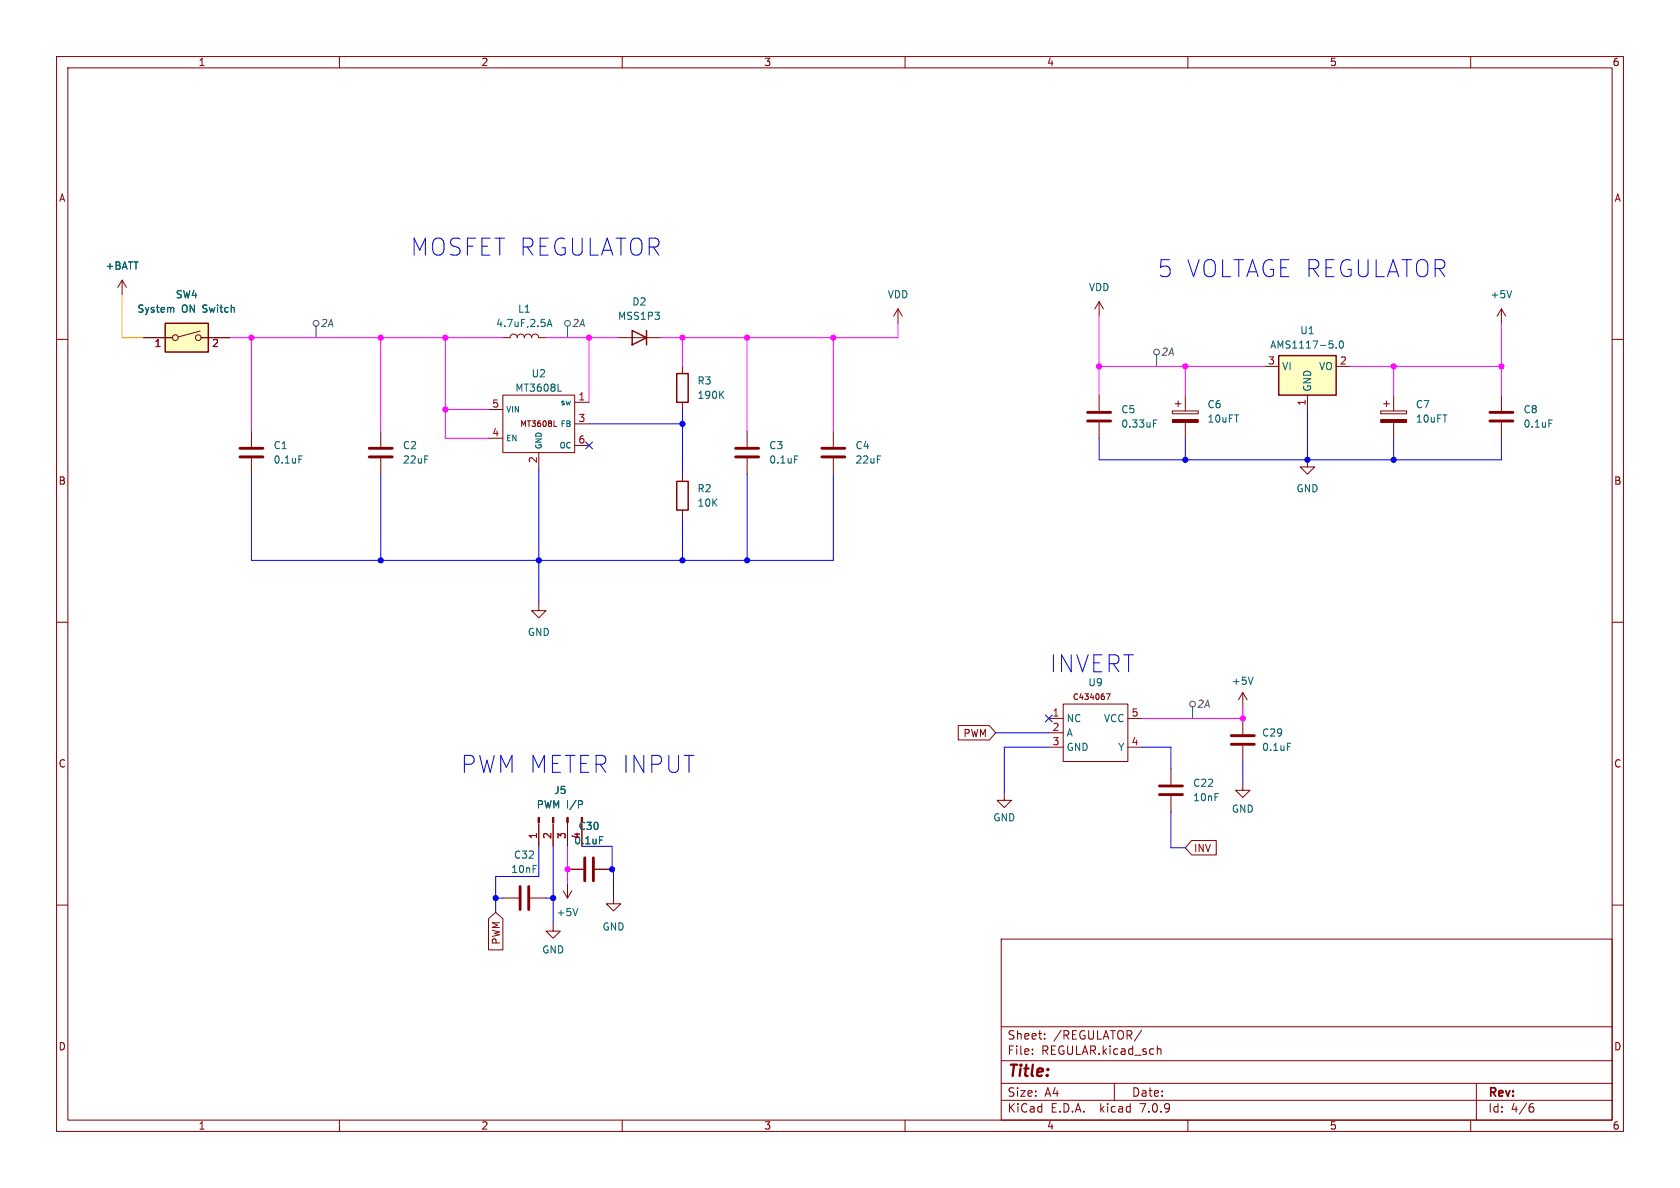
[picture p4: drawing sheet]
(kicad_sch (version 20230121) (generator eeschema)

 (paper "A4")

 (lib_symbols
  (symbol "C434067_1" (in_bom yes) (on_board yes)
   (property "Reference" "U" (at 0 0 0) (effects (font (size 1.27 1.27))))
   (property "Value" "" (at 0 0 0) (effects (font (size 1.27 1.27))))
   (property "Footprint" "" (at 0 0 0) (effects (font (size 1.27 1.27)) hide))
   (property "Datasheet" "" (at 0 0 0) (effects (font (size 1.27 1.27)) hide))
   (symbol "C434067_1_0_1"
    (rectangle (start -3.81 2.54) (end 7.62 -7.62) (stroke (width 0) (type default)) (fill (type none))))
   (symbol "C434067_1_1_1"
    (text "C434067" (at 1.27 3.81 0) (effects (font (size 1 1))))
    (pin input line (at -6.35 0 0) (length 2.54) (name "NC" (effects (font (size 1.27 1.27)))) (number "1" (effects (font (size 1.27 1.27)))))
    (pin input line (at -6.35 -2.54 0) (length 2.54) (name "A" (effects (font (size 1.27 1.27)))) (number "2" (effects (font (size 1.27 1.27)))))
    (pin input line (at -6.35 -5.08 0) (length 2.54) (name "GND" (effects (font (size 1.27 1.27)))) (number "3" (effects (font (size 1.27 1.27)))))
    (pin input line (at 10.16 -5.08 180) (length 2.54) (name "Y" (effects (font (size 1.27 1.27)))) (number "4" (effects (font (size 1.27 1.27)))))
    (pin input line (at 10.16 0 180) (length 2.54) (name "VCC" (effects (font (size 1.27 1.27)))) (number "5" (effects (font (size 1.27 1.27)))))))
  (symbol "Connector:Conn_01x04_Pin" (pin_names (offset 1.016) hide) (in_bom yes) (on_board yes)
   (property "Reference" "J" (at 0 5.08 0) (effects (font (size 1.27 1.27))))
   (property "Value" "Conn_01x04_Pin" (at 0 -7.62 0) (effects (font (size 1.27 1.27))))
   (property "Footprint" "" (at 0 0 0) (effects (font (size 1.27 1.27)) hide))
   (property "Datasheet" "~" (at 0 0 0) (effects (font (size 1.27 1.27)) hide))
   (property "ki_locked" "" (at 0 0 0) (effects (font (size 1.27 1.27))))
   (symbol "Conn_01x04_Pin_1_1"
    (polyline (pts (xy 1.27 -5.08) (xy 0.8636 -5.08)) (stroke (width 0.1524) (type default)) (fill (type none)))
    (polyline (pts (xy 1.27 -2.54) (xy 0.8636 -2.54)) (stroke (width 0.1524) (type default)) (fill (type none)))
    (polyline (pts (xy 1.27 0) (xy 0.8636 0)) (stroke (width 0.1524) (type default)) (fill (type none)))
    (polyline (pts (xy 1.27 2.54) (xy 0.8636 2.54)) (stroke (width 0.1524) (type default)) (fill (type none)))
    (rectangle (start 0.8636 -4.953) (end 0 -5.207) (stroke (width 0.1524) (type default)) (fill (type outline)))
    (rectangle (start 0.8636 -2.413) (end 0 -2.667) (stroke (width 0.1524) (type default)) (fill (type outline)))
    (rectangle (start 0.8636 0.127) (end 0 -0.127) (stroke (width 0.1524) (type default)) (fill (type outline)))
    (rectangle (start 0.8636 2.667) (end 0 2.413) (stroke (width 0.1524) (type default)) (fill (type outline)))
    (pin passive line (at 5.08 2.54 180) (length 3.81) (name "Pin_1" (effects (font (size 1.27 1.27)))) (number "1" (effects (font (size 1.27 1.27)))))
    (pin passive line (at 5.08 0 180) (length 3.81) (name "Pin_2" (effects (font (size 1.27 1.27)))) (number "2" (effects (font (size 1.27 1.27)))))
    (pin passive line (at 5.08 -2.54 180) (length 3.81) (name "Pin_3" (effects (font (size 1.27 1.27)))) (number "3" (effects (font (size 1.27 1.27)))))
    (pin passive line (at 5.08 -5.08 180) (length 3.81) (name "Pin_4" (effects (font (size 1.27 1.27)))) (number "4" (effects (font (size 1.27 1.27)))))))
  (symbol "Device:C" (pin_numbers hide) (pin_names (offset 0.254)) (in_bom yes) (on_board yes)
   (property "Reference" "C" (at 0.635 2.54 0) (effects (font (size 1.27 1.27)) (justify left)))
   (property "Value" "C" (at 0.635 -2.54 0) (effects (font (size 1.27 1.27)) (justify left)))
   (property "Footprint" "" (at 0.9652 -3.81 0) (effects (font (size 1.27 1.27)) hide))
   (property "Datasheet" "~" (at 0 0 0) (effects (font (size 1.27 1.27)) hide))
   (symbol "C_0_1"
    (polyline (pts (xy -2.032 -0.762) (xy 2.032 -0.762)) (stroke (width 0.508) (type default)) (fill (type none)))
    (polyline (pts (xy -2.032 0.762) (xy 2.032 0.762)) (stroke (width 0.508) (type default)) (fill (type none))))
   (symbol "C_1_1"
    (pin passive line (at 0 3.81 270) (length 2.794) (name "~" (effects (font (size 1.27 1.27)))) (number "1" (effects (font (size 1.27 1.27)))))
    (pin passive line (at 0 -3.81 90) (length 2.794) (name "~" (effects (font (size 1.27 1.27)))) (number "2" (effects (font (size 1.27 1.27)))))))
  (symbol "Device:C_Polarized" (pin_numbers hide) (pin_names (offset 0.254)) (in_bom yes) (on_board yes)
   (property "Reference" "C" (at 0.635 2.54 0) (effects (font (size 1.27 1.27)) (justify left)))
   (property "Value" "C_Polarized" (at 0.635 -2.54 0) (effects (font (size 1.27 1.27)) (justify left)))
   (property "Footprint" "" (at 0.9652 -3.81 0) (effects (font (size 1.27 1.27)) hide))
   (property "Datasheet" "~" (at 0 0 0) (effects (font (size 1.27 1.27)) hide))
   (symbol "C_Polarized_0_1"
    (rectangle (start -2.286 0.508) (end 2.286 1.016) (stroke (width 0) (type default)) (fill (type none)))
    (polyline (pts (xy -1.778 2.286) (xy -0.762 2.286)) (stroke (width 0) (type default)) (fill (type none)))
    (polyline (pts (xy -1.27 2.794) (xy -1.27 1.778)) (stroke (width 0) (type default)) (fill (type none)))
    (rectangle (start 2.286 -0.508) (end -2.286 -1.016) (stroke (width 0) (type default)) (fill (type outline))))
   (symbol "C_Polarized_1_1"
    (pin passive line (at 0 3.81 270) (length 2.794) (name "~" (effects (font (size 1.27 1.27)))) (number "1" (effects (font (size 1.27 1.27)))))
    (pin passive line (at 0 -3.81 90) (length 2.794) (name "~" (effects (font (size 1.27 1.27)))) (number "2" (effects (font (size 1.27 1.27)))))))
  (symbol "Device:D" (pin_numbers hide) (pin_names (offset 1.016) hide) (in_bom yes) (on_board yes)
   (property "Reference" "D" (at 0 2.54 0) (effects (font (size 1.27 1.27))))
   (property "Value" "D" (at 0 -2.54 0) (effects (font (size 1.27 1.27))))
   (property "Footprint" "" (at 0 0 0) (effects (font (size 1.27 1.27)) hide))
   (property "Datasheet" "~" (at 0 0 0) (effects (font (size 1.27 1.27)) hide))
   (property "Sim.Device" "D" (at 0 0 0) (effects (font (size 1.27 1.27)) hide))
   (property "Sim.Pins" "1=K 2=A" (at 0 0 0) (effects (font (size 1.27 1.27)) hide))
   (symbol "D_0_1"
    (polyline (pts (xy -1.27 1.27) (xy -1.27 -1.27)) (stroke (width 0.254) (type default)) (fill (type none)))
    (polyline (pts (xy 1.27 0) (xy -1.27 0)) (stroke (width 0) (type default)) (fill (type none)))
    (polyline (pts (xy 1.27 1.27) (xy 1.27 -1.27) (xy -1.27 0) (xy 1.27 1.27)) (stroke (width 0.254) (type default)) (fill (type none))))
   (symbol "D_1_1"
    (pin passive line (at -3.81 0 0) (length 2.54) (name "K" (effects (font (size 1.27 1.27)))) (number "1" (effects (font (size 1.27 1.27)))))
    (pin passive line (at 3.81 0 180) (length 2.54) (name "A" (effects (font (size 1.27 1.27)))) (number "2" (effects (font (size 1.27 1.27)))))))
  (symbol "Device:L" (pin_numbers hide) (pin_names (offset 1.016) hide) (in_bom yes) (on_board yes)
   (property "Reference" "L" (at -1.27 0 90) (effects (font (size 1.27 1.27))))
   (property "Value" "L" (at 1.905 0 90) (effects (font (size 1.27 1.27))))
   (property "Footprint" "" (at 0 0 0) (effects (font (size 1.27 1.27)) hide))
   (property "Datasheet" "~" (at 0 0 0) (effects (font (size 1.27 1.27)) hide))
   (symbol "L_0_1"
    (arc (start 0 -2.54) (mid 0.6323 -1.905) (end 0 -1.27) (stroke (width 0) (type default)) (fill (type none)))
    (arc (start 0 -1.27) (mid 0.6323 -0.635) (end 0 0) (stroke (width 0) (type default)) (fill (type none)))
    (arc (start 0 0) (mid 0.6323 0.635) (end 0 1.27) (stroke (width 0) (type default)) (fill (type none)))
    (arc (start 0 1.27) (mid 0.6323 1.905) (end 0 2.54) (stroke (width 0) (type default)) (fill (type none))))
   (symbol "L_1_1"
    (pin passive line (at 0 3.81 270) (length 1.27) (name "1" (effects (font (size 1.27 1.27)))) (number "1" (effects (font (size 1.27 1.27)))))
    (pin passive line (at 0 -3.81 90) (length 1.27) (name "2" (effects (font (size 1.27 1.27)))) (number "2" (effects (font (size 1.27 1.27)))))))
  (symbol "Device:R" (pin_numbers hide) (pin_names (offset 0)) (in_bom yes) (on_board yes)
   (property "Reference" "R" (at 2.032 0 90) (effects (font (size 1.27 1.27))))
   (property "Value" "R" (at 0 0 90) (effects (font (size 1.27 1.27))))
   (property "Footprint" "" (at -1.778 0 90) (effects (font (size 1.27 1.27)) hide))
   (property "Datasheet" "~" (at 0 0 0) (effects (font (size 1.27 1.27)) hide))
   (symbol "R_0_1"
    (rectangle (start -1.016 -2.54) (end 1.016 2.54) (stroke (width 0.254) (type default)) (fill (type none))))
   (symbol "R_1_1"
    (pin passive line (at 0 3.81 270) (length 1.27) (name "~" (effects (font (size 1.27 1.27)))) (number "1" (effects (font (size 1.27 1.27)))))
    (pin passive line (at 0 -3.81 90) (length 1.27) (name "~" (effects (font (size 1.27 1.27)))) (number "2" (effects (font (size 1.27 1.27)))))))
  (symbol "Jacob:MT3608L" (in_bom yes) (on_board yes)
   (property "Reference" "U" (at 0 6.35 0) (effects (font (size 1.27 1.27))))
   (property "Value" "" (at 0 0 0) (effects (font (size 1.27 1.27))))
   (property "Footprint" "" (at 0 0 0) (effects (font (size 1.27 1.27)) hide))
   (property "Datasheet" "" (at 0 0 0) (effects (font (size 1.27 1.27)) hide))
   (property "ki_locked" "" (at 0 0 0) (effects (font (size 1.27 1.27))))
   (symbol "MT3608L_1_1"
    (rectangle (start -6.35 5.08) (end 6.35 -5.08) (stroke (width 0) (type default)) (fill (type none)))
    (text "MT3608L" (at 0 0 0) (effects (font (size 1 1))))
    (pin input line (at 8.89 3.81 180) (length 2.54) (name "sw" (effects (font (size 1 1)))) (number "1" (effects (font (size 1.27 1.27)))))
    (pin bidirectional line (at 0 -7.62 90) (length 2.54) (name "GND" (effects (font (size 1 1)))) (number "2" (effects (font (size 1.27 1.27)))))
    (pin input line (at 8.89 0 180) (length 2.54) (name "FB" (effects (font (size 1 1)))) (number "3" (effects (font (size 1.27 1.27)))))
    (pin input line (at -8.89 -2.54 0) (length 2.54) (name "EN" (effects (font (size 1 1)))) (number "4" (effects (font (size 1.27 1.27)))))
    (pin input line (at -8.89 2.54 0) (length 2.54) (name "VIN" (effects (font (size 1 1)))) (number "5" (effects (font (size 1.27 1.27)))))
    (pin input line (at 8.89 -3.81 180) (length 2.54) (name "OC" (effects (font (size 1 1)))) (number "6" (effects (font (size 1.27 1.27)))))))
  (symbol "Regulator_Linear:LM1117DT-1.8" (in_bom yes) (on_board yes)
   (property "Reference" "U" (at -3.81 3.175 0) (effects (font (size 1.27 1.27))))
   (property "Value" "LM1117DT-1.8" (at 0 3.175 0) (effects (font (size 1.27 1.27)) (justify left)))
   (property "Footprint" "Package_TO_SOT_SMD:TO-252-3_TabPin2" (at 0 0 0) (effects (font (size 1.27 1.27)) hide))
   (property "Datasheet" "http://www.ti.com/lit/ds/symlink/lm1117.pdf" (at 0 0 0) (effects (font (size 1.27 1.27)) hide))
   (symbol "LM1117DT-1.8_0_1"
    (rectangle (start -5.08 -5.08) (end 5.08 1.905) (stroke (width 0.254) (type default)) (fill (type background))))
   (symbol "LM1117DT-1.8_1_1"
    (pin power_in line (at 0 -7.62 90) (length 2.54) (name "GND" (effects (font (size 1.27 1.27)))) (number "1" (effects (font (size 1.27 1.27)))))
    (pin power_out line (at 7.62 0 180) (length 2.54) (name "VO" (effects (font (size 1.27 1.27)))) (number "2" (effects (font (size 1.27 1.27)))))
    (pin power_in line (at -7.62 0 0) (length 2.54) (name "VI" (effects (font (size 1.27 1.27)))) (number "3" (effects (font (size 1.27 1.27)))))))
  (symbol "Switch:SW_DIP_x01" (pin_names (offset 0) hide) (in_bom yes) (on_board yes)
   (property "Reference" "SW" (at 0 3.81 0) (effects (font (size 1.27 1.27))))
   (property "Value" "SW_DIP_x01" (at 0 -3.81 0) (effects (font (size 1.27 1.27))))
   (property "Footprint" "" (at 0 0 0) (effects (font (size 1.27 1.27)) hide))
   (property "Datasheet" "~" (at 0 0 0) (effects (font (size 1.27 1.27)) hide))
   (symbol "SW_DIP_x01_0_0"
    (circle (center -2.032 0) (radius 0.508) (stroke (width 0) (type default)) (fill (type none)))
    (polyline (pts (xy -1.524 0.127) (xy 2.3622 1.1684)) (stroke (width 0) (type default)) (fill (type none)))
    (circle (center 2.032 0) (radius 0.508) (stroke (width 0) (type default)) (fill (type none))))
   (symbol "SW_DIP_x01_0_1"
    (rectangle (start -3.81 2.54) (end 3.81 -2.54) (stroke (width 0.254) (type default)) (fill (type background))))
   (symbol "SW_DIP_x01_1_1"
    (pin passive line (at -7.62 0 0) (length 5.08) (name "~" (effects (font (size 1.27 1.27)))) (number "1" (effects (font (size 1.27 1.27)))))
    (pin passive line (at 7.62 0 180) (length 5.08) (name "~" (effects (font (size 1.27 1.27)))) (number "2" (effects (font (size 1.27 1.27)))))))
  (symbol "power:+5V" (power) (pin_names (offset 0)) (in_bom yes) (on_board yes)
   (property "Reference" "#PWR" (at 0 -3.81 0) (effects (font (size 1.27 1.27)) hide))
   (property "Value" "+5V" (at 0 3.556 0) (effects (font (size 1.27 1.27))))
   (property "Footprint" "" (at 0 0 0) (effects (font (size 1.27 1.27)) hide))
   (property "Datasheet" "" (at 0 0 0) (effects (font (size 1.27 1.27)) hide))
   (symbol "+5V_0_1"
    (polyline (pts (xy -0.762 1.27) (xy 0 2.54)) (stroke (width 0) (type default)) (fill (type none)))
    (polyline (pts (xy 0 0) (xy 0 2.54)) (stroke (width 0) (type default)) (fill (type none)))
    (polyline (pts (xy 0 2.54) (xy 0.762 1.27)) (stroke (width 0) (type default)) (fill (type none))))
   (symbol "+5V_1_1"
    (pin power_in line (at 0 0 90) (length 0) hide (name "+5V" (effects (font (size 1.27 1.27)))) (number "1" (effects (font (size 1.27 1.27)))))))
  (symbol "power:+BATT" (power) (pin_names (offset 0)) (in_bom yes) (on_board yes)
   (property "Reference" "#PWR" (at 0 -3.81 0) (effects (font (size 1.27 1.27)) hide))
   (property "Value" "+BATT" (at 0 3.556 0) (effects (font (size 1.27 1.27))))
   (property "Footprint" "" (at 0 0 0) (effects (font (size 1.27 1.27)) hide))
   (property "Datasheet" "" (at 0 0 0) (effects (font (size 1.27 1.27)) hide))
   (symbol "+BATT_0_1"
    (polyline (pts (xy -0.762 1.27) (xy 0 2.54)) (stroke (width 0) (type default)) (fill (type none)))
    (polyline (pts (xy 0 0) (xy 0 2.54)) (stroke (width 0) (type default)) (fill (type none)))
    (polyline (pts (xy 0 2.54) (xy 0.762 1.27)) (stroke (width 0) (type default)) (fill (type none))))
   (symbol "+BATT_1_1"
    (pin power_in line (at 0 0 90) (length 0) hide (name "+BATT" (effects (font (size 1.27 1.27)))) (number "1" (effects (font (size 1.27 1.27)))))))
  (symbol "power:GND" (power) (pin_names (offset 0)) (in_bom yes) (on_board yes)
   (property "Reference" "#PWR" (at 0 -6.35 0) (effects (font (size 1.27 1.27)) hide))
   (property "Value" "GND" (at 0 -3.81 0) (effects (font (size 1.27 1.27))))
   (property "Footprint" "" (at 0 0 0) (effects (font (size 1.27 1.27)) hide))
   (property "Datasheet" "" (at 0 0 0) (effects (font (size 1.27 1.27)) hide))
   (symbol "GND_0_1"
    (polyline (pts (xy 0 0) (xy 0 -1.27) (xy 1.27 -1.27) (xy 0 -2.54) (xy -1.27 -1.27) (xy 0 -1.27)) (stroke (width 0) (type default)) (fill (type none))))
   (symbol "GND_1_1"
    (pin power_in line (at 0 0 270) (length 0) hide (name "GND" (effects (font (size 1.27 1.27)))) (number "1" (effects (font (size 1.27 1.27)))))))
  (symbol "power:VDD" (power) (pin_names (offset 0)) (in_bom yes) (on_board yes)
   (property "Reference" "#PWR" (at 0 -3.81 0) (effects (font (size 1.27 1.27)) hide))
   (property "Value" "VDD" (at 0 3.81 0) (effects (font (size 1.27 1.27))))
   (property "Footprint" "" (at 0 0 0) (effects (font (size 1.27 1.27)) hide))
   (property "Datasheet" "" (at 0 0 0) (effects (font (size 1.27 1.27)) hide))
   (symbol "VDD_0_1"
    (polyline (pts (xy -0.762 1.27) (xy 0 2.54)) (stroke (width 0) (type default)) (fill (type none)))
    (polyline (pts (xy 0 0) (xy 0 2.54)) (stroke (width 0) (type default)) (fill (type none)))
    (polyline (pts (xy 0 2.54) (xy 0.762 1.27)) (stroke (width 0) (type default)) (fill (type none))))
   (symbol "VDD_1_1"
    (pin power_in line (at 0 0 90) (length 0) hide (name "VDD" (effects (font (size 1.27 1.27)))) (number "1" (effects (font (size 1.27 1.27))))))))

 (junction (at 120.65 99.06) (diameter 0) (color 0 0 0 0))
 (junction (at 246.38 81.28) (diameter 0) (color 0 0 0 0))
 (junction (at 67.31 59.69) (diameter 0) (color 0 0 0 0))
 (junction (at 104.14 59.69) (diameter 0) (color 0 0 0 0))
 (junction (at 87.63 158.75) (diameter 0) (color 0 0 0 0))
 (junction (at 108.204 153.67) (diameter 0) (color 0 0 0 0))
 (junction (at 97.79 158.75) (diameter 0) (color 0 0 0 0))
 (junction (at 67.31 99.06) (diameter 0) (color 0 0 0 0))
 (junction (at 120.65 74.93) (diameter 0) (color 0 0 0 0))
 (junction (at 219.71 127) (diameter 0) (color 0 0 0 0))
 (junction (at 44.45 59.69) (diameter 0) (color 0 0 0 0))
 (junction (at 246.38 64.77) (diameter 0) (color 0 0 0 0))
 (junction (at 209.55 64.77) (diameter 0) (color 0 0 0 0))
 (junction (at 78.74 59.69) (diameter 0) (color 0 0 0 0))
 (junction (at 194.31 64.77) (diameter 0) (color 0 0 0 0))
 (junction (at 132.08 59.69) (diameter 0) (color 0 0 0 0))
 (junction (at 78.74 72.39) (diameter 0) (color 0 0 0 0))
 (junction (at 95.25 99.06) (diameter 0) (color 0 0 0 0))
 (junction (at 132.08 99.06) (diameter 0) (color 0 0 0 0))
 (junction (at 265.43 64.77) (diameter 0) (color 0 0 0 0))
 (junction (at 100.33 153.67) (diameter 0) (color 0 0 0 0))
 (junction (at 120.65 59.69) (diameter 0) (color 0 0 0 0))
 (junction (at 147.32 59.69) (diameter 0) (color 0 0 0 0))
 (junction (at 231.14 81.28) (diameter 0) (color 0 0 0 0))
 (junction (at 209.55 81.28) (diameter 0) (color 0 0 0 0))

 (no_connect (at 185.42 127))
 (no_connect (at 104.14 78.74))

 (wire (pts (xy 207.01 149.86) (xy 209.55 149.86)) (stroke (width 0) (type default)))
 (wire (pts (xy 44.45 99.06) (xy 67.31 99.06)) (stroke (width 0) (type default)))
 (wire (pts (xy 231.14 72.39) (xy 231.14 81.28)) (stroke (width 0) (type default)))
 (wire (pts (xy 209.55 77.47) (xy 209.55 81.28)) (stroke (width 0) (type default)))
 (wire (pts (xy 120.65 99.06) (xy 120.65 91.44)) (stroke (width 0) (type default)))
 (wire (pts (xy 95.25 99.06) (xy 120.65 99.06)) (stroke (width 0) (type default)))
 (wire (pts (xy 207.01 132.08) (xy 207.01 135.89)) (stroke (width 0) (type default)))
 (wire (pts (xy 132.08 83.82) (xy 132.08 99.06)) (stroke (width 0) (type default)))
 (wire (pts (xy 194.31 55.88) (xy 194.31 64.77)) (stroke (width 0) (type default)))
 (wire (pts (xy 78.74 72.39) (xy 86.36 72.39)) (stroke (width 0) (type default)))
 (wire (pts (xy 246.38 77.47) (xy 246.38 81.28)) (stroke (width 0) (type default)))
 (wire (pts (xy 78.74 72.39) (xy 78.74 77.47)) (stroke (width 0) (type default)))
 (wire (pts (xy 238.76 64.77) (xy 246.38 64.77)) (stroke (width 0) (type default)))
 (wire (pts (xy 177.546 132.08) (xy 177.546 140.208)) (stroke (width 0) (type default)))
 (wire (pts (xy 108.458 158.496) (xy 108.458 153.67)) (stroke (width 0) (type default)))
 (wire (pts (xy 265.43 77.47) (xy 265.43 81.28)) (stroke (width 0) (type default)))
 (wire (pts (xy 78.74 59.69) (xy 88.9 59.69)) (stroke (width 0) (type default)))
 (wire (pts (xy 96.52 158.75) (xy 97.79 158.75)) (stroke (width 0) (type default)))
 (wire (pts (xy 246.38 81.28) (xy 265.43 81.28)) (stroke (width 0) (type default)))
 (wire (pts (xy 102.87 149.606) (xy 108.204 149.606)) (stroke (width 0) (type default)))
 (wire (pts (xy 87.63 158.75) (xy 87.63 161.29)) (stroke (width 0) (type default)))
 (wire (pts (xy 44.45 59.69) (xy 67.31 59.69)) (stroke (width 0) (type default)))
 (wire (pts (xy 97.79 158.75) (xy 97.79 163.322)) (stroke (width 0) (type default)))
 (wire (pts (xy 87.63 154.94) (xy 95.25 154.94)) (stroke (width 0) (type default)))
 (wire (pts (xy 44.45 76.2) (xy 44.45 59.69)) (stroke (width 0) (type default)))
 (wire (pts (xy 209.55 81.28) (xy 231.14 81.28)) (stroke (width 0) (type default)))
 (wire (pts (xy 78.74 77.47) (xy 86.36 77.47)) (stroke (width 0) (type default)))
 (wire (pts (xy 132.08 99.06) (xy 120.65 99.06)) (stroke (width 0) (type default)))
 (wire (pts (xy 87.63 154.94) (xy 87.63 158.75)) (stroke (width 0) (type default)))
 (wire (pts (xy 207.01 143.51) (xy 207.01 149.86)) (stroke (width 0) (type default)))
 (wire (pts (xy 100.33 149.606) (xy 100.33 153.67)) (stroke (width 0) (type default)))
 (wire (pts (xy 219.71 127) (xy 219.71 124.968)) (stroke (width 0) (type default)))
 (wire (pts (xy 120.65 72.39) (xy 120.65 74.93)) (stroke (width 0) (type default)))
 (wire (pts (xy 67.31 59.69) (xy 78.74 59.69)) (stroke (width 0) (type default)))
 (wire (pts (xy 209.55 69.85) (xy 209.55 64.77)) (stroke (width 0) (type default)))
 (wire (pts (xy 96.52 59.69) (xy 104.14 59.69)) (stroke (width 0) (type default)))
 (wire (pts (xy 158.75 59.69) (xy 147.32 59.69)) (stroke (width 0) (type default)))
 (wire (pts (xy 201.93 127) (xy 219.71 127)) (stroke (width 0) (type default)))
 (wire (pts (xy 132.08 59.69) (xy 120.65 59.69)) (stroke (width 0) (type default)))
 (wire (pts (xy 95.25 82.55) (xy 95.25 99.06)) (stroke (width 0) (type default)))
 (wire (pts (xy 246.38 64.77) (xy 265.43 64.77)) (stroke (width 0) (type default)))
 (wire (pts (xy 265.43 69.85) (xy 265.43 64.77)) (stroke (width 0) (type default)))
 (wire (pts (xy 95.25 154.94) (xy 95.25 149.606)) (stroke (width 0) (type default)))
 (wire (pts (xy 67.31 83.82) (xy 67.31 99.06)) (stroke (width 0) (type default)))
 (wire (pts (xy 246.38 69.85) (xy 246.38 64.77)) (stroke (width 0) (type default)))
 (wire (pts (xy 78.74 59.69) (xy 78.74 72.39)) (stroke (width 0) (type default)))
 (wire (pts (xy 44.45 83.82) (xy 44.45 99.06)) (stroke (width 0) (type default)))
 (wire (pts (xy 185.42 132.08) (xy 177.546 132.08)) (stroke (width 0) (type default)))
 (wire (pts (xy 176.022 129.54) (xy 185.42 129.54)) (stroke (width 0) (type default)))
 (wire (pts (xy 21.59 59.69) (xy 25.4 59.69)) (stroke (width 0) (type default)))
 (wire (pts (xy 219.71 134.62) (xy 219.71 138.43)) (stroke (width 0) (type default)))
 (wire (pts (xy 265.43 57.15) (xy 265.43 64.77)) (stroke (width 0) (type default)))
 (wire (pts (xy 231.14 81.28) (xy 246.38 81.28)) (stroke (width 0) (type default)))
 (wire (pts (xy 21.59 52.07) (xy 21.59 59.69)) (stroke (width 0) (type default)))
 (wire (pts (xy 95.25 99.06) (xy 95.25 106.68)) (stroke (width 0) (type default)))
 (wire (pts (xy 100.33 153.67) (xy 100.33 156.21)) (stroke (width 0) (type default)))
 (wire (pts (xy 104.14 59.69) (xy 104.14 71.12)) (stroke (width 0) (type default)))
 (wire (pts (xy 97.79 149.606) (xy 97.79 158.75)) (stroke (width 0) (type default)))
 (wire (pts (xy 108.204 153.67) (xy 108.458 153.67)) (stroke (width 0) (type default)))
 (wire (pts (xy 108.204 149.606) (xy 108.204 153.67)) (stroke (width 0) (type default)))
 (wire (pts (xy 87.63 158.75) (xy 88.9 158.75)) (stroke (width 0) (type default)))
 (wire (pts (xy 194.31 64.77) (xy 209.55 64.77)) (stroke (width 0) (type default)))
 (wire (pts (xy 147.32 76.2) (xy 147.32 59.69)) (stroke (width 0) (type default)))
 (wire (pts (xy 147.32 59.69) (xy 132.08 59.69)) (stroke (width 0) (type default)))
 (wire (pts (xy 40.64 59.69) (xy 44.45 59.69)) (stroke (width 0) (type default)))
 (wire (pts (xy 132.08 76.2) (xy 132.08 59.69)) (stroke (width 0) (type default)))
 (wire (pts (xy 116.84 59.69) (xy 120.65 59.69)) (stroke (width 0) (type default)))
 (wire (pts (xy 194.31 77.47) (xy 194.31 81.28)) (stroke (width 0) (type default)))
 (wire (pts (xy 147.32 99.06) (xy 132.08 99.06)) (stroke (width 0) (type default)))
 (wire (pts (xy 194.31 81.28) (xy 209.55 81.28)) (stroke (width 0) (type default)))
 (wire (pts (xy 104.14 74.93) (xy 120.65 74.93)) (stroke (width 0) (type default)))
 (wire (pts (xy 120.65 64.77) (xy 120.65 59.69)) (stroke (width 0) (type default)))
 (wire (pts (xy 147.32 83.82) (xy 147.32 99.06)) (stroke (width 0) (type default)))
 (wire (pts (xy 194.31 69.85) (xy 194.31 64.77)) (stroke (width 0) (type default)))
 (wire (pts (xy 107.95 153.67) (xy 108.204 153.67)) (stroke (width 0) (type default)))
 (wire (pts (xy 223.52 64.77) (xy 209.55 64.77)) (stroke (width 0) (type default)))
 (wire (pts (xy 67.31 59.69) (xy 67.31 76.2)) (stroke (width 0) (type default)))
 (wire (pts (xy 201.93 132.08) (xy 207.01 132.08)) (stroke (width 0) (type default)))
 (wire (pts (xy 120.65 74.93) (xy 120.65 83.82)) (stroke (width 0) (type default)))
 (wire (pts (xy 158.75 57.15) (xy 158.75 59.69)) (stroke (width 0) (type default)))
 (wire (pts (xy 67.31 99.06) (xy 95.25 99.06)) (stroke (width 0) (type default)))
 (wire (pts (xy 104.14 59.69) (xy 109.22 59.69)) (stroke (width 0) (type default)))

 (text "PWM METER INPUT\n\n" (at 81.28 141.986 0) (effects (font (size 3 3)) (justify left bottom)))
 (text "MOSFET REGULATOR" (at 72.39 45.72 0) (effects (font (size 3 3)) (justify left bottom)))
 (text "5 VOLTAGE REGULATOR" (at 204.47 49.53 0) (effects (font (size 3 3)) (justify left bottom)))
 (text "INVERT\n" (at 185.42 119.38 0) (effects (font (size 3 3)) (justify left bottom)))

 (global_label "INV" (shape input) (at 209.55 149.86 0) (fields_autoplaced) (effects (font (size 1.27 1.27)) (justify left))
  (property "Intersheetrefs" "${INTERSHEET_REFS}" (at 215.5591 149.86 0) (effects (font (size 1.27 1.27)) (justify left) hide)))
 (global_label "PWM" (shape input) (at 176.022 129.54 180) (fields_autoplaced) (effects (font (size 1.27 1.27)) (justify right))
  (property "Intersheetrefs" "${INTERSHEET_REFS}" (at 168.864 129.54 0) (effects (font (size 1.27 1.27)) (justify right) hide)))
 (global_label "PWM" (shape input) (at 87.63 161.29 270) (fields_autoplaced) (effects (font (size 1.27 1.27)) (justify right))
  (property "Intersheetrefs" "${INTERSHEET_REFS}" (at 87.63 168.448 90) (effects (font (size 1.27 1.27)) (justify right) hide)))

 (netclass_flag "" (length 2.54) (shape round) (at 100.33 59.69 0) (fields_autoplaced) (effects (font (size 1.27 1.27)) (justify left bottom))
  (property "Netclass" "2A" (at 101.0285 57.15 0) (effects (font (size 1.27 1.27) italic) (justify left))))
 (netclass_flag "" (length 2.54) (shape round) (at 204.47 64.77 0) (fields_autoplaced) (effects (font (size 1.27 1.27)) (justify left bottom))
  (property "Netclass" "2A" (at 205.1685 62.23 0) (effects (font (size 1.27 1.27) italic) (justify left))))
 (netclass_flag "" (length 2.54) (shape round) (at 55.88 59.69 0) (fields_autoplaced) (effects (font (size 1.27 1.27)) (justify left bottom))
  (property "Netclass" "2A" (at 56.5785 57.15 0) (effects (font (size 1.27 1.27) italic) (justify left))))
 (netclass_flag "" (length 2.54) (shape round) (at 210.82 127 0) (fields_autoplaced) (effects (font (size 1.27 1.27)) (justify left bottom))
  (property "Netclass" "2A" (at 211.5185 124.46 0) (effects (font (size 1.27 1.27) italic) (justify left))))

 (symbol (lib_id "Device:C") (at 92.71 158.75 90) (unit 1) (in_bom yes) (on_board yes) (dnp no) (fields_autoplaced)
  (property "Reference" "C32" (at 92.71 151.13 90) (effects (font (size 1.27 1.27))))
  (property "Value" "10nF" (at 92.71 153.67 90) (effects (font (size 1.27 1.27))))
  (property "Footprint" "Capacitor_SMD:C_0603_1608Metric" (at 96.52 157.7848 0) (effects (font (size 1.27 1.27)) hide))
  (property "Datasheet" "~" (at 92.71 158.75 0) (effects (font (size 1.27 1.27)) hide)) (pin "1") (pin "2"))

 (symbol (lib_id "Device:C") (at 219.71 130.81 0) (unit 1) (in_bom yes) (on_board yes) (dnp no) (fields_autoplaced)
  (property "Reference" "C29" (at 223.012 129.54 0) (effects (font (size 1.27 1.27)) (justify left)))
  (property "Value" "0.1uF" (at 223.012 132.08 0) (effects (font (size 1.27 1.27)) (justify left)))
  (property "Footprint" "Capacitor_SMD:C_0603_1608Metric" (at 220.6752 134.62 0) (effects (font (size 1.27 1.27)) hide))
  (property "Datasheet" "~" (at 219.71 130.81 0) (effects (font (size 1.27 1.27)) hide)) (pin "1") (pin "2"))

 (symbol (lib_id "Device:C") (at 147.32 80.01 0) (unit 1) (in_bom yes) (on_board yes) (dnp no) (fields_autoplaced)
  (property "Reference" "C4" (at 151.13 78.74 0) (effects (font (size 1.27 1.27)) (justify left)))
  (property "Value" "22uF" (at 151.13 81.28 0) (effects (font (size 1.27 1.27)) (justify left)))
  (property "Footprint" "Capacitor_SMD:C_0603_1608Metric" (at 148.2852 83.82 0) (effects (font (size 1.27 1.27)) hide))
  (property "Datasheet" "~" (at 147.32 80.01 0) (effects (font (size 1.27 1.27)) hide)) (pin "1") (pin "2"))

 (symbol (lib_id "Device:C") (at 132.08 80.01 0) (unit 1) (in_bom yes) (on_board yes) (dnp no) (fields_autoplaced)
  (property "Reference" "C3" (at 135.89 78.74 0) (effects (font (size 1.27 1.27)) (justify left)))
  (property "Value" "0.1uF" (at 135.89 81.28 0) (effects (font (size 1.27 1.27)) (justify left)))
  (property "Footprint" "Capacitor_SMD:C_0603_1608Metric" (at 133.0452 83.82 0) (effects (font (size 1.27 1.27)) hide))
  (property "Datasheet" "~" (at 132.08 80.01 0) (effects (font (size 1.27 1.27)) hide)) (pin "1") (pin "2"))

 (symbol (lib_id "Device:D") (at 113.03 59.69 180) (unit 1) (in_bom yes) (on_board yes) (dnp no) (fields_autoplaced)
  (property "Reference" "D2" (at 113.03 53.34 0) (effects (font (size 1.27 1.27))))
  (property "Value" "MSS1P3" (at 113.03 55.88 0) (effects (font (size 1.27 1.27))))
  (property "Footprint" "Diode_SMD:D_MicroSMP_AK" (at 113.03 59.69 0) (effects (font (size 1.27 1.27)) hide))
  (property "Datasheet" "~" (at 113.03 59.69 0) (effects (font (size 1.27 1.27)) hide))
  (property "Sim.Device" "D" (at 113.03 59.69 0) (effects (font (size 1.27 1.27)) hide))
  (property "Sim.Pins" "1=K 2=A" (at 113.03 59.69 0) (effects (font (size 1.27 1.27)) hide)) (pin "1") (pin "2"))

 (symbol (lib_id "Regulator_Linear:LM1117DT-1.8") (at 231.14 64.77 0) (unit 1) (in_bom yes) (on_board yes) (dnp no) (fields_autoplaced)
  (property "Reference" "U1" (at 231.14 58.42 0) (effects (font (size 1.27 1.27))))
  (property "Value" "AMS1117-5.0" (at 231.14 60.96 0) (effects (font (size 1.27 1.27))))
  (property "Footprint" "Package_TO_SOT_SMD:SOT-223-3_TabPin2" (at 231.14 64.77 0) (effects (font (size 1.27 1.27)) hide))
  (property "Datasheet" "http://www.ti.com/lit/ds/symlink/lm1117.pdf" (at 231.14 64.77 0) (effects (font (size 1.27 1.27)) hide)) (pin "1") (pin "2") (pin "3"))

 (symbol (lib_id "Device:C_Polarized") (at 246.38 73.66 0) (unit 1) (in_bom yes) (on_board yes) (dnp no) (fields_autoplaced)
  (property "Reference" "C7" (at 250.19 71.501 0) (effects (font (size 1.27 1.27)) (justify left)))
  (property "Value" "10uFT" (at 250.19 74.041 0) (effects (font (size 1.27 1.27)) (justify left)))
  (property "Footprint" "Capacitor_Tantalum_SMD:CP_EIA-3216-10_Kemet-I" (at 247.3452 77.47 0) (effects (font (size 1.27 1.27)) hide))
  (property "Datasheet" "~" (at 246.38 73.66 0) (effects (font (size 1.27 1.27)) hide)) (pin "1") (pin "2"))

 (symbol (lib_id "power:+5V") (at 265.43 57.15 0) (unit 1) (in_bom yes) (on_board yes) (dnp no) (fields_autoplaced)
  (property "Reference" "#PWR010" (at 265.43 60.96 0) (effects (font (size 1.27 1.27)) hide))
  (property "Value" "+5V" (at 265.43 52.07 0) (effects (font (size 1.27 1.27))))
  (property "Footprint" "" (at 265.43 57.15 0) (effects (font (size 1.27 1.27)) hide))
  (property "Datasheet" "" (at 265.43 57.15 0) (effects (font (size 1.27 1.27)) hide)) (pin "1"))

 (symbol (lib_id "Switch:SW_DIP_x01") (at 33.02 59.69 0) (unit 1) (in_bom yes) (on_board yes) (dnp no) (fields_autoplaced)
  (property "Reference" "SW4" (at 33.02 52.07 0) (effects (font (size 1.27 1.27))))
  (property "Value" "System ON Switch" (at 33.02 54.61 0) (effects (font (size 1.27 1.27))))
  (property "Footprint" "jacob:Push button" (at 33.02 59.69 0) (effects (font (size 1.27 1.27)) hide))
  (property "Datasheet" "~" (at 33.02 59.69 0) (effects (font (size 1.27 1.27)) hide)) (pin "1") (pin "2"))

 (symbol (lib_id "Device:R") (at 120.65 68.58 0) (unit 1) (in_bom yes) (on_board yes) (dnp no) (fields_autoplaced)
  (property "Reference" "R3" (at 123.19 67.31 0) (effects (font (size 1.27 1.27)) (justify left)))
  (property "Value" "190K" (at 123.19 69.85 0) (effects (font (size 1.27 1.27)) (justify left)))
  (property "Footprint" "Resistor_SMD:R_0603_1608Metric" (at 118.872 68.58 90) (effects (font (size 1.27 1.27)) hide))
  (property "Datasheet" "~" (at 120.65 68.58 0) (effects (font (size 1.27 1.27)) hide)) (pin "1") (pin "2"))

 (symbol (lib_id "power:VDD") (at 158.75 57.15 0) (unit 1) (in_bom yes) (on_board yes) (dnp no) (fields_autoplaced)
  (property "Reference" "#PWR07" (at 158.75 60.96 0) (effects (font (size 1.27 1.27)) hide))
  (property "Value" "VDD" (at 158.75 52.07 0) (effects (font (size 1.27 1.27))))
  (property "Footprint" "" (at 158.75 57.15 0) (effects (font (size 1.27 1.27)) hide))
  (property "Datasheet" "" (at 158.75 57.15 0) (effects (font (size 1.27 1.27)) hide)) (pin "1"))

 (symbol (lib_id "Device:C") (at 265.43 73.66 0) (unit 1) (in_bom yes) (on_board yes) (dnp no) (fields_autoplaced)
  (property "Reference" "C8" (at 269.24 72.39 0) (effects (font (size 1.27 1.27)) (justify left)))
  (property "Value" "0.1uF" (at 269.24 74.93 0) (effects (font (size 1.27 1.27)) (justify left)))
  (property "Footprint" "Capacitor_SMD:C_0603_1608Metric" (at 266.3952 77.47 0) (effects (font (size 1.27 1.27)) hide))
  (property "Datasheet" "~" (at 265.43 73.66 0) (effects (font (size 1.27 1.27)) hide)) (pin "1") (pin "2"))

 (symbol (lib_id "Device:C") (at 104.14 153.67 90) (unit 1) (in_bom yes) (on_board yes) (dnp no) (fields_autoplaced)
  (property "Reference" "C30" (at 104.14 146.05 90) (effects (font (size 1.27 1.27))))
  (property "Value" "0.1uF" (at 104.14 148.59 90) (effects (font (size 1.27 1.27))))
  (property "Footprint" "Capacitor_SMD:C_0603_1608Metric" (at 107.95 152.7048 0) (effects (font (size 1.27 1.27)) hide))
  (property "Datasheet" "~" (at 104.14 153.67 0) (effects (font (size 1.27 1.27)) hide)) (pin "1") (pin "2"))

 (symbol (lib_id "Device:C") (at 207.01 139.7 180) (unit 1) (in_bom yes) (on_board yes) (dnp no) (fields_autoplaced)
  (property "Reference" "C22" (at 210.82 138.43 0) (effects (font (size 1.27 1.27)) (justify right)))
  (property "Value" "10nF" (at 210.82 140.97 0) (effects (font (size 1.27 1.27)) (justify right)))
  (property "Footprint" "Capacitor_SMD:C_0603_1608Metric" (at 206.0448 135.89 0) (effects (font (size 1.27 1.27)) hide))
  (property "Datasheet" "~" (at 207.01 139.7 0) (effects (font (size 1.27 1.27)) hide)) (pin "1") (pin "2"))

 (symbol (lib_id "power:GND") (at 219.71 138.43 0) (unit 1) (in_bom yes) (on_board yes) (dnp no) (fields_autoplaced)
  (property "Reference" "#PWR082" (at 219.71 144.78 0) (effects (font (size 1.27 1.27)) hide))
  (property "Value" "GND" (at 219.71 143.002 0) (effects (font (size 1.27 1.27))))
  (property "Footprint" "" (at 219.71 138.43 0) (effects (font (size 1.27 1.27)) hide))
  (property "Datasheet" "" (at 219.71 138.43 0) (effects (font (size 1.27 1.27)) hide)) (pin "1"))

 (symbol (lib_id "power:+BATT") (at 21.59 52.07 0) (unit 1) (in_bom yes) (on_board yes) (dnp no)
  (property "Reference" "#PWR08" (at 21.59 55.88 0) (effects (font (size 1.27 1.27)) hide))
  (property "Value" "+BATT" (at 21.59 46.99 0) (effects (font (size 1.27 1.27))))
  (property "Footprint" "" (at 21.59 52.07 0) (effects (font (size 1.27 1.27)) hide))
  (property "Datasheet" "" (at 21.59 52.07 0) (effects (font (size 1.27 1.27)) hide)) (pin "1"))

 (symbol (lib_id "power:GND") (at 97.79 163.322 0) (unit 1) (in_bom yes) (on_board yes) (dnp no) (fields_autoplaced)
  (property "Reference" "#PWR084" (at 97.79 169.672 0) (effects (font (size 1.27 1.27)) hide))
  (property "Value" "GND" (at 97.79 167.894 0) (effects (font (size 1.27 1.27))))
  (property "Footprint" "" (at 97.79 163.322 0) (effects (font (size 1.27 1.27)) hide))
  (property "Datasheet" "" (at 97.79 163.322 0) (effects (font (size 1.27 1.27)) hide)) (pin "1"))

 (symbol (lib_id "power:+5V") (at 219.71 124.968 0) (unit 1) (in_bom yes) (on_board yes) (dnp no) (fields_autoplaced)
  (property "Reference" "#PWR083" (at 219.71 128.778 0) (effects (font (size 1.27 1.27)) hide))
  (property "Value" "+5V" (at 219.71 120.396 0) (effects (font (size 1.27 1.27))))
  (property "Footprint" "" (at 219.71 124.968 0) (effects (font (size 1.27 1.27)) hide))
  (property "Datasheet" "" (at 219.71 124.968 0) (effects (font (size 1.27 1.27)) hide)) (pin "1"))

 (symbol (lib_id "power:+5V") (at 100.33 156.21 180) (unit 1) (in_bom yes) (on_board yes) (dnp no) (fields_autoplaced)
  (property "Reference" "#PWR085" (at 100.33 152.4 0) (effects (font (size 1.27 1.27)) hide))
  (property "Value" "+5V" (at 100.33 161.29 0) (effects (font (size 1.27 1.27))))
  (property "Footprint" "" (at 100.33 156.21 0) (effects (font (size 1.27 1.27)) hide))
  (property "Datasheet" "" (at 100.33 156.21 0) (effects (font (size 1.27 1.27)) hide)) (pin "1"))

 (symbol (lib_id "power:GND") (at 95.25 106.68 0) (unit 1) (in_bom yes) (on_board yes) (dnp no) (fields_autoplaced)
  (property "Reference" "#PWR06" (at 95.25 113.03 0) (effects (font (size 1.27 1.27)) hide))
  (property "Value" "GND" (at 95.25 111.76 0) (effects (font (size 1.27 1.27))))
  (property "Footprint" "" (at 95.25 106.68 0) (effects (font (size 1.27 1.27)) hide))
  (property "Datasheet" "" (at 95.25 106.68 0) (effects (font (size 1.27 1.27)) hide)) (pin "1"))

 (symbol (lib_id "Device:L") (at 92.71 59.69 90) (unit 1) (in_bom yes) (on_board yes) (dnp no) (fields_autoplaced)
  (property "Reference" "L1" (at 92.71 54.61 90) (effects (font (size 1.27 1.27))))
  (property "Value" "4.7uF,2.5A" (at 92.71 57.15 90) (effects (font (size 1.27 1.27))))
  (property "Footprint" "jacob:4.7uH 2.5A" (at 92.71 59.69 0) (effects (font (size 1.27 1.27)) hide))
  (property "Datasheet" "~" (at 92.71 59.69 0) (effects (font (size 1.27 1.27)) hide)) (pin "1") (pin "2"))

 (symbol (lib_id "Jacob:MT3608L") (at 95.25 74.93 0) (unit 1) (in_bom yes) (on_board yes) (dnp no)
  (property "Reference" "U2" (at 95.25 66.04 0) (effects (font (size 1.27 1.27))))
  (property "Value" "MT3608L" (at 95.25 68.58 0) (effects (font (size 1.27 1.27))))
  (property "Footprint" "Package_TO_SOT_SMD:SOT-23-6" (at 95.25 74.93 0) (effects (font (size 1.27 1.27)) hide))
  (property "Datasheet" "" (at 95.25 74.93 0) (effects (font (size 1.27 1.27)) hide)) (pin "1") (pin "2") (pin "3") (pin "4") (pin "5") (pin "6"))

 (symbol (lib_id "Device:C") (at 67.31 80.01 0) (unit 1) (in_bom yes) (on_board yes) (dnp no) (fields_autoplaced)
  (property "Reference" "C2" (at 71.12 78.74 0) (effects (font (size 1.27 1.27)) (justify left)))
  (property "Value" "22uF" (at 71.12 81.28 0) (effects (font (size 1.27 1.27)) (justify left)))
  (property "Footprint" "Capacitor_SMD:C_0603_1608Metric" (at 68.2752 83.82 0) (effects (font (size 1.27 1.27)) hide))
  (property "Datasheet" "~" (at 67.31 80.01 0) (effects (font (size 1.27 1.27)) hide)) (pin "1") (pin "2"))

 (symbol (lib_name "C434067_1") (lib_id "Jacob:C434067") (at 191.77 127 0) (unit 1) (in_bom yes) (on_board yes) (dnp no) (fields_autoplaced)
  (property "Reference" "U9" (at 193.675 120.65 0) (effects (font (size 1.27 1.27))))
  (property "Value" "~" (at 191.77 127 0) (effects (font (size 1.27 1.27))))
  (property "Footprint" "Package_TO_SOT_SMD:SOT-23-5" (at 191.77 127 0) (effects (font (size 1.27 1.27)) hide))
  (property "Datasheet" "" (at 191.77 127 0) (effects (font (size 1.27 1.27)) hide)) (pin "1") (pin "2") (pin "3") (pin "4") (pin "5"))

 (symbol (lib_id "Device:C_Polarized") (at 209.55 73.66 0) (unit 1) (in_bom yes) (on_board yes) (dnp no) (fields_autoplaced)
  (property "Reference" "C6" (at 213.36 71.501 0) (effects (font (size 1.27 1.27)) (justify left)))
  (property "Value" "10uFT" (at 213.36 74.041 0) (effects (font (size 1.27 1.27)) (justify left)))
  (property "Footprint" "Capacitor_Tantalum_SMD:CP_EIA-3216-10_Kemet-I" (at 210.5152 77.47 0) (effects (font (size 1.27 1.27)) hide))
  (property "Datasheet" "~" (at 209.55 73.66 0) (effects (font (size 1.27 1.27)) hide)) (pin "1") (pin "2"))

 (symbol (lib_id "Device:C") (at 194.31 73.66 0) (unit 1) (in_bom yes) (on_board yes) (dnp no) (fields_autoplaced)
  (property "Reference" "C5" (at 198.12 72.39 0) (effects (font (size 1.27 1.27)) (justify left)))
  (property "Value" "0.33uF" (at 198.12 74.93 0) (effects (font (size 1.27 1.27)) (justify left)))
  (property "Footprint" "Capacitor_SMD:C_0603_1608Metric" (at 195.2752 77.47 0) (effects (font (size 1.27 1.27)) hide))
  (property "Datasheet" "~" (at 194.31 73.66 0) (effects (font (size 1.27 1.27)) hide)) (pin "1") (pin "2"))

 (symbol (lib_id "power:GND") (at 108.458 158.496 0) (unit 1) (in_bom yes) (on_board yes) (dnp no) (fields_autoplaced)
  (property "Reference" "#PWR086" (at 108.458 164.846 0) (effects (font (size 1.27 1.27)) hide))
  (property "Value" "GND" (at 108.458 163.83 0) (effects (font (size 1.27 1.27))))
  (property "Footprint" "" (at 108.458 158.496 0) (effects (font (size 1.27 1.27)) hide))
  (property "Datasheet" "" (at 108.458 158.496 0) (effects (font (size 1.27 1.27)) hide)) (pin "1"))

 (symbol (lib_id "power:VDD") (at 194.31 55.88 0) (unit 1) (in_bom yes) (on_board yes) (dnp no) (fields_autoplaced)
  (property "Reference" "#PWR09" (at 194.31 59.69 0) (effects (font (size 1.27 1.27)) hide))
  (property "Value" "VDD" (at 194.31 50.8 0) (effects (font (size 1.27 1.27))))
  (property "Footprint" "" (at 194.31 55.88 0) (effects (font (size 1.27 1.27)) hide))
  (property "Datasheet" "" (at 194.31 55.88 0) (effects (font (size 1.27 1.27)) hide)) (pin "1"))

 (symbol (lib_id "power:GND") (at 177.546 140.208 0) (unit 1) (in_bom yes) (on_board yes) (dnp no) (fields_autoplaced)
  (property "Reference" "#PWR081" (at 177.546 146.558 0) (effects (font (size 1.27 1.27)) hide))
  (property "Value" "GND" (at 177.546 144.526 0) (effects (font (size 1.27 1.27))))
  (property "Footprint" "" (at 177.546 140.208 0) (effects (font (size 1.27 1.27)) hide))
  (property "Datasheet" "" (at 177.546 140.208 0) (effects (font (size 1.27 1.27)) hide)) (pin "1"))

 (symbol (lib_id "Device:C") (at 44.45 80.01 0) (unit 1) (in_bom yes) (on_board yes) (dnp no) (fields_autoplaced)
  (property "Reference" "C1" (at 48.26 78.74 0) (effects (font (size 1.27 1.27)) (justify left)))
  (property "Value" "0.1uF" (at 48.26 81.28 0) (effects (font (size 1.27 1.27)) (justify left)))
  (property "Footprint" "Capacitor_SMD:C_0603_1608Metric" (at 45.4152 83.82 0) (effects (font (size 1.27 1.27)) hide))
  (property "Datasheet" "~" (at 44.45 80.01 0) (effects (font (size 1.27 1.27)) hide)) (pin "1") (pin "2"))

 (symbol (lib_id "power:GND") (at 231.14 81.28 0) (unit 1) (in_bom yes) (on_board yes) (dnp no) (fields_autoplaced)
  (property "Reference" "#PWR01" (at 231.14 87.63 0) (effects (font (size 1.27 1.27)) hide))
  (property "Value" "GND" (at 231.14 86.36 0) (effects (font (size 1.27 1.27))))
  (property "Footprint" "" (at 231.14 81.28 0) (effects (font (size 1.27 1.27)) hide))
  (property "Datasheet" "" (at 231.14 81.28 0) (effects (font (size 1.27 1.27)) hide)) (pin "1"))

 (symbol (lib_id "Device:R") (at 120.65 87.63 0) (unit 1) (in_bom yes) (on_board yes) (dnp no) (fields_autoplaced)
  (property "Reference" "R2" (at 123.19 86.36 0) (effects (font (size 1.27 1.27)) (justify left)))
  (property "Value" "10K" (at 123.19 88.9 0) (effects (font (size 1.27 1.27)) (justify left)))
  (property "Footprint" "Resistor_SMD:R_0603_1608Metric" (at 118.872 87.63 90) (effects (font (size 1.27 1.27)) hide))
  (property "Datasheet" "~" (at 120.65 87.63 0) (effects (font (size 1.27 1.27)) hide)) (pin "1") (pin "2"))

 (symbol (lib_id "Connector:Conn_01x04_Pin") (at 97.79 144.526 90) (mirror x) (unit 1) (in_bom yes) (on_board yes) (dnp no) (fields_autoplaced)
  (property "Reference" "J5" (at 99.06 139.7 90) (effects (font (size 1.27 1.27))))
  (property "Value" "PWM I/P" (at 99.06 142.24 90) (effects (font (size 1.27 1.27))))
  (property "Footprint" "jacob:PWM" (at 97.79 144.526 0) (effects (font (size 1.27 1.27)) hide))
  (property "Datasheet" "~" (at 97.79 144.526 0) (effects (font (size 1.27 1.27)) hide)) (pin "1") (pin "2") (pin "3") (pin "4")))
